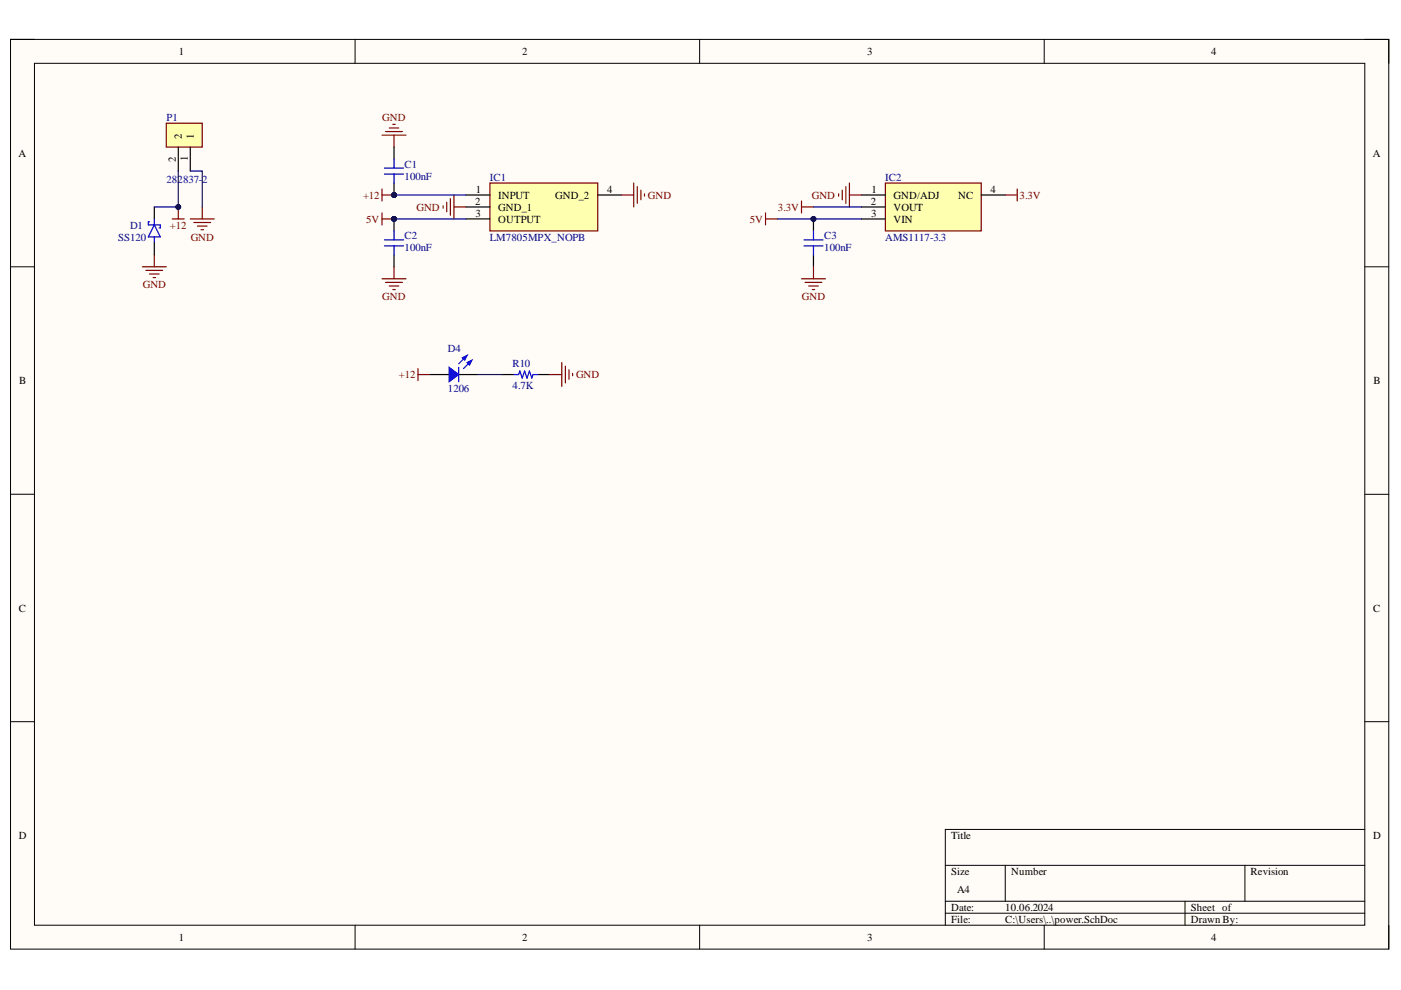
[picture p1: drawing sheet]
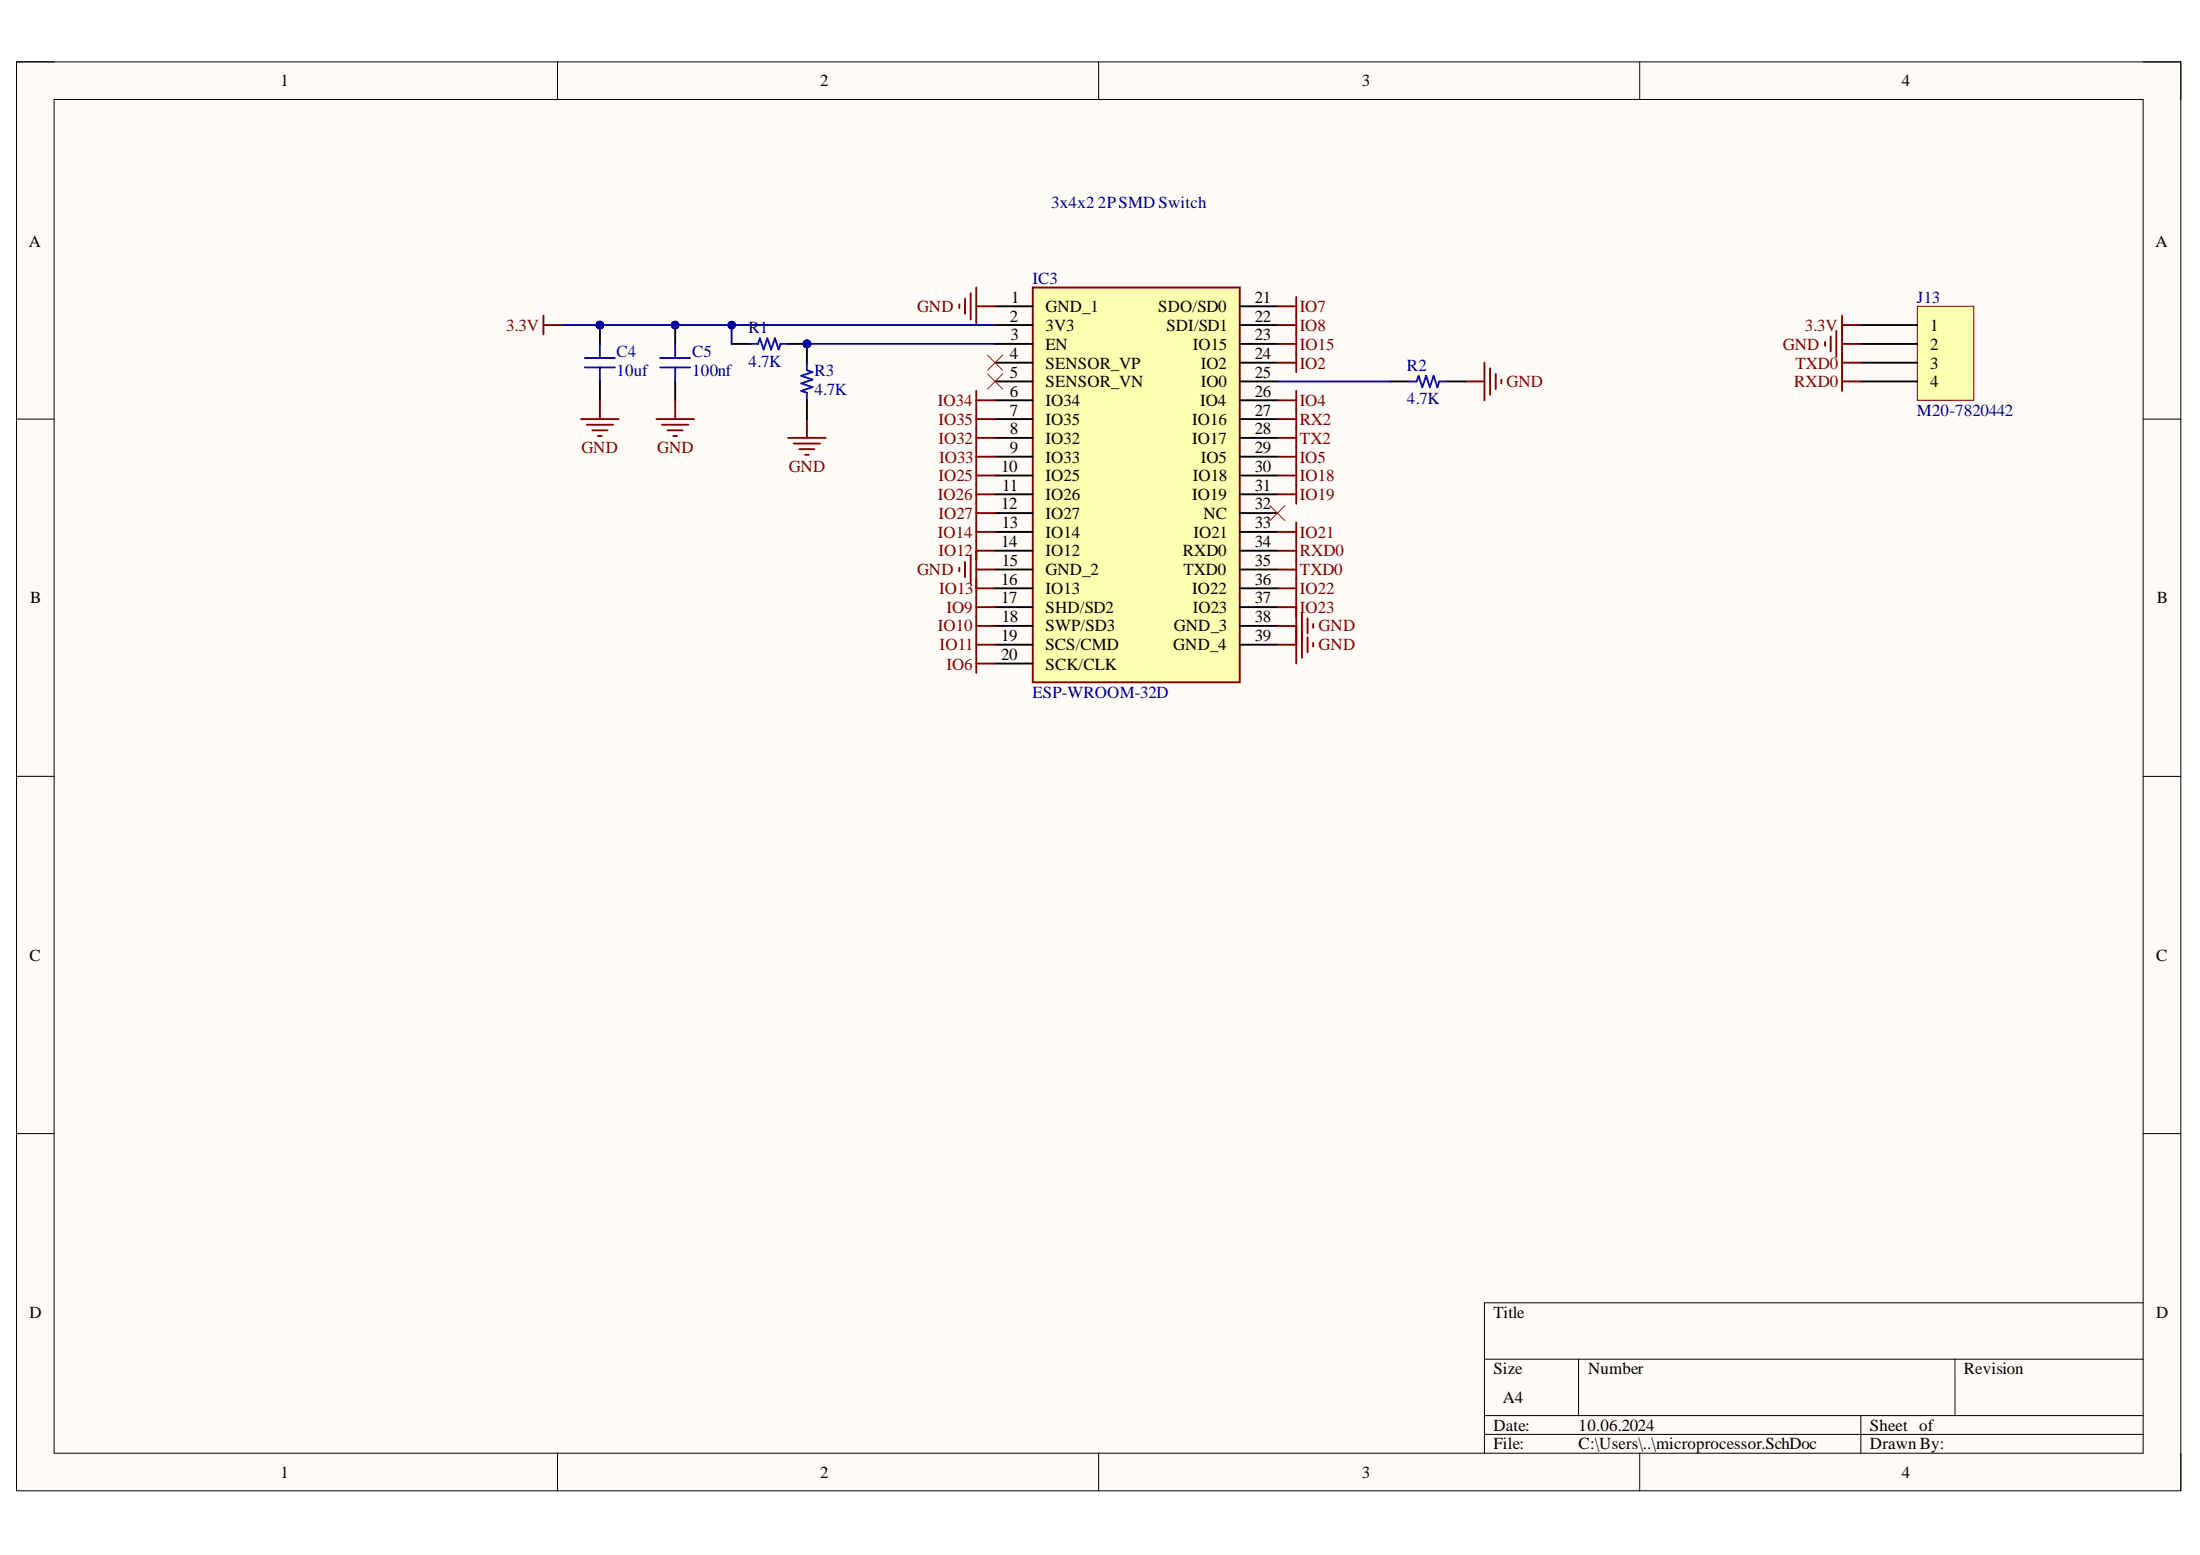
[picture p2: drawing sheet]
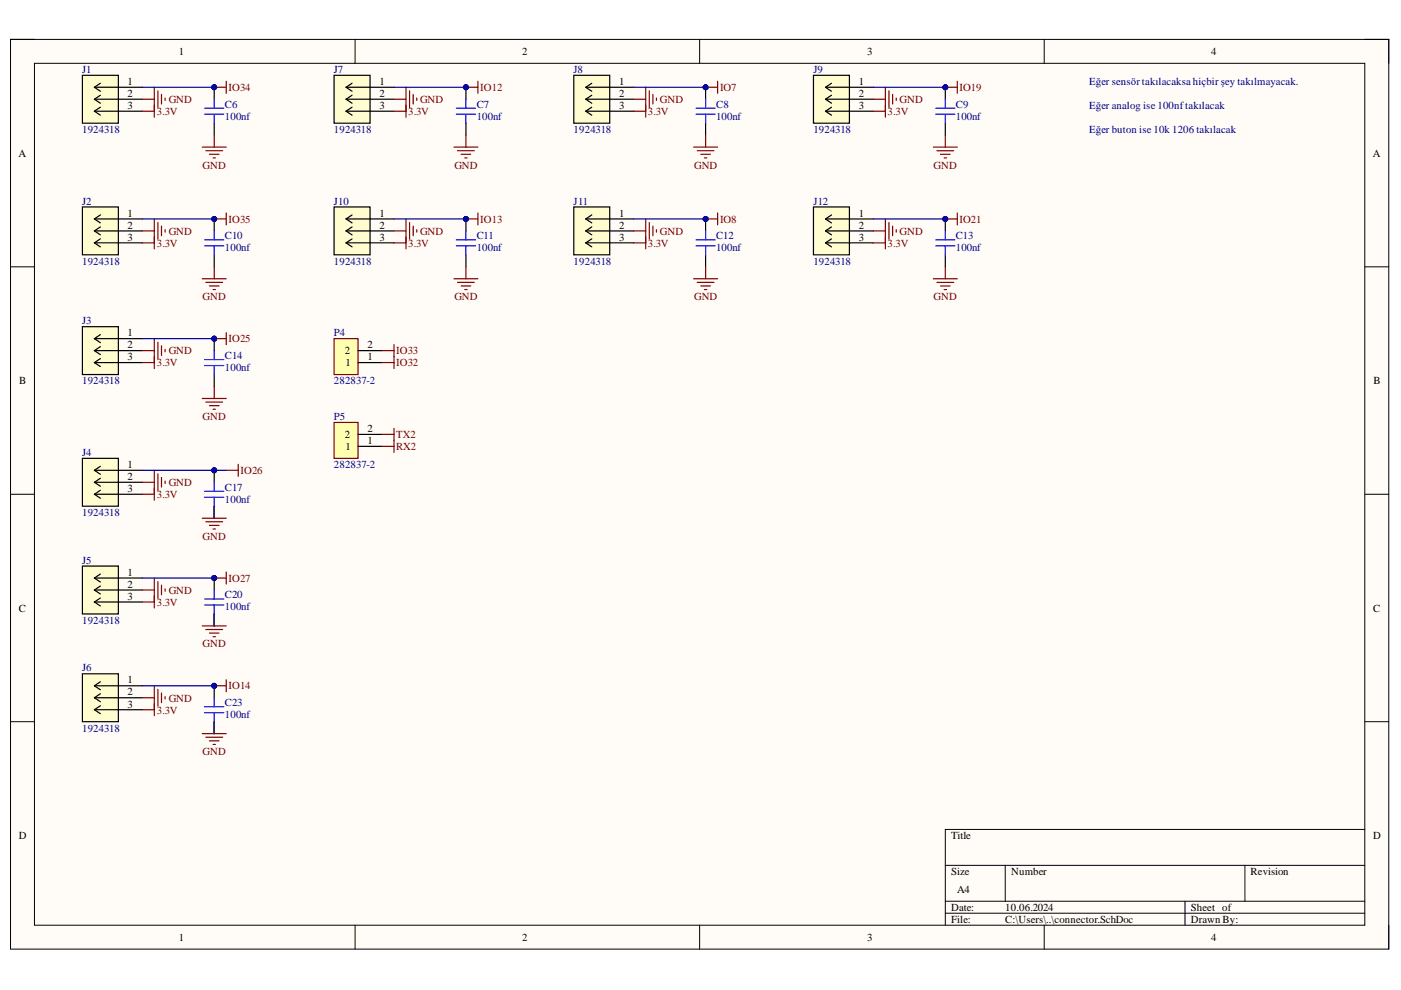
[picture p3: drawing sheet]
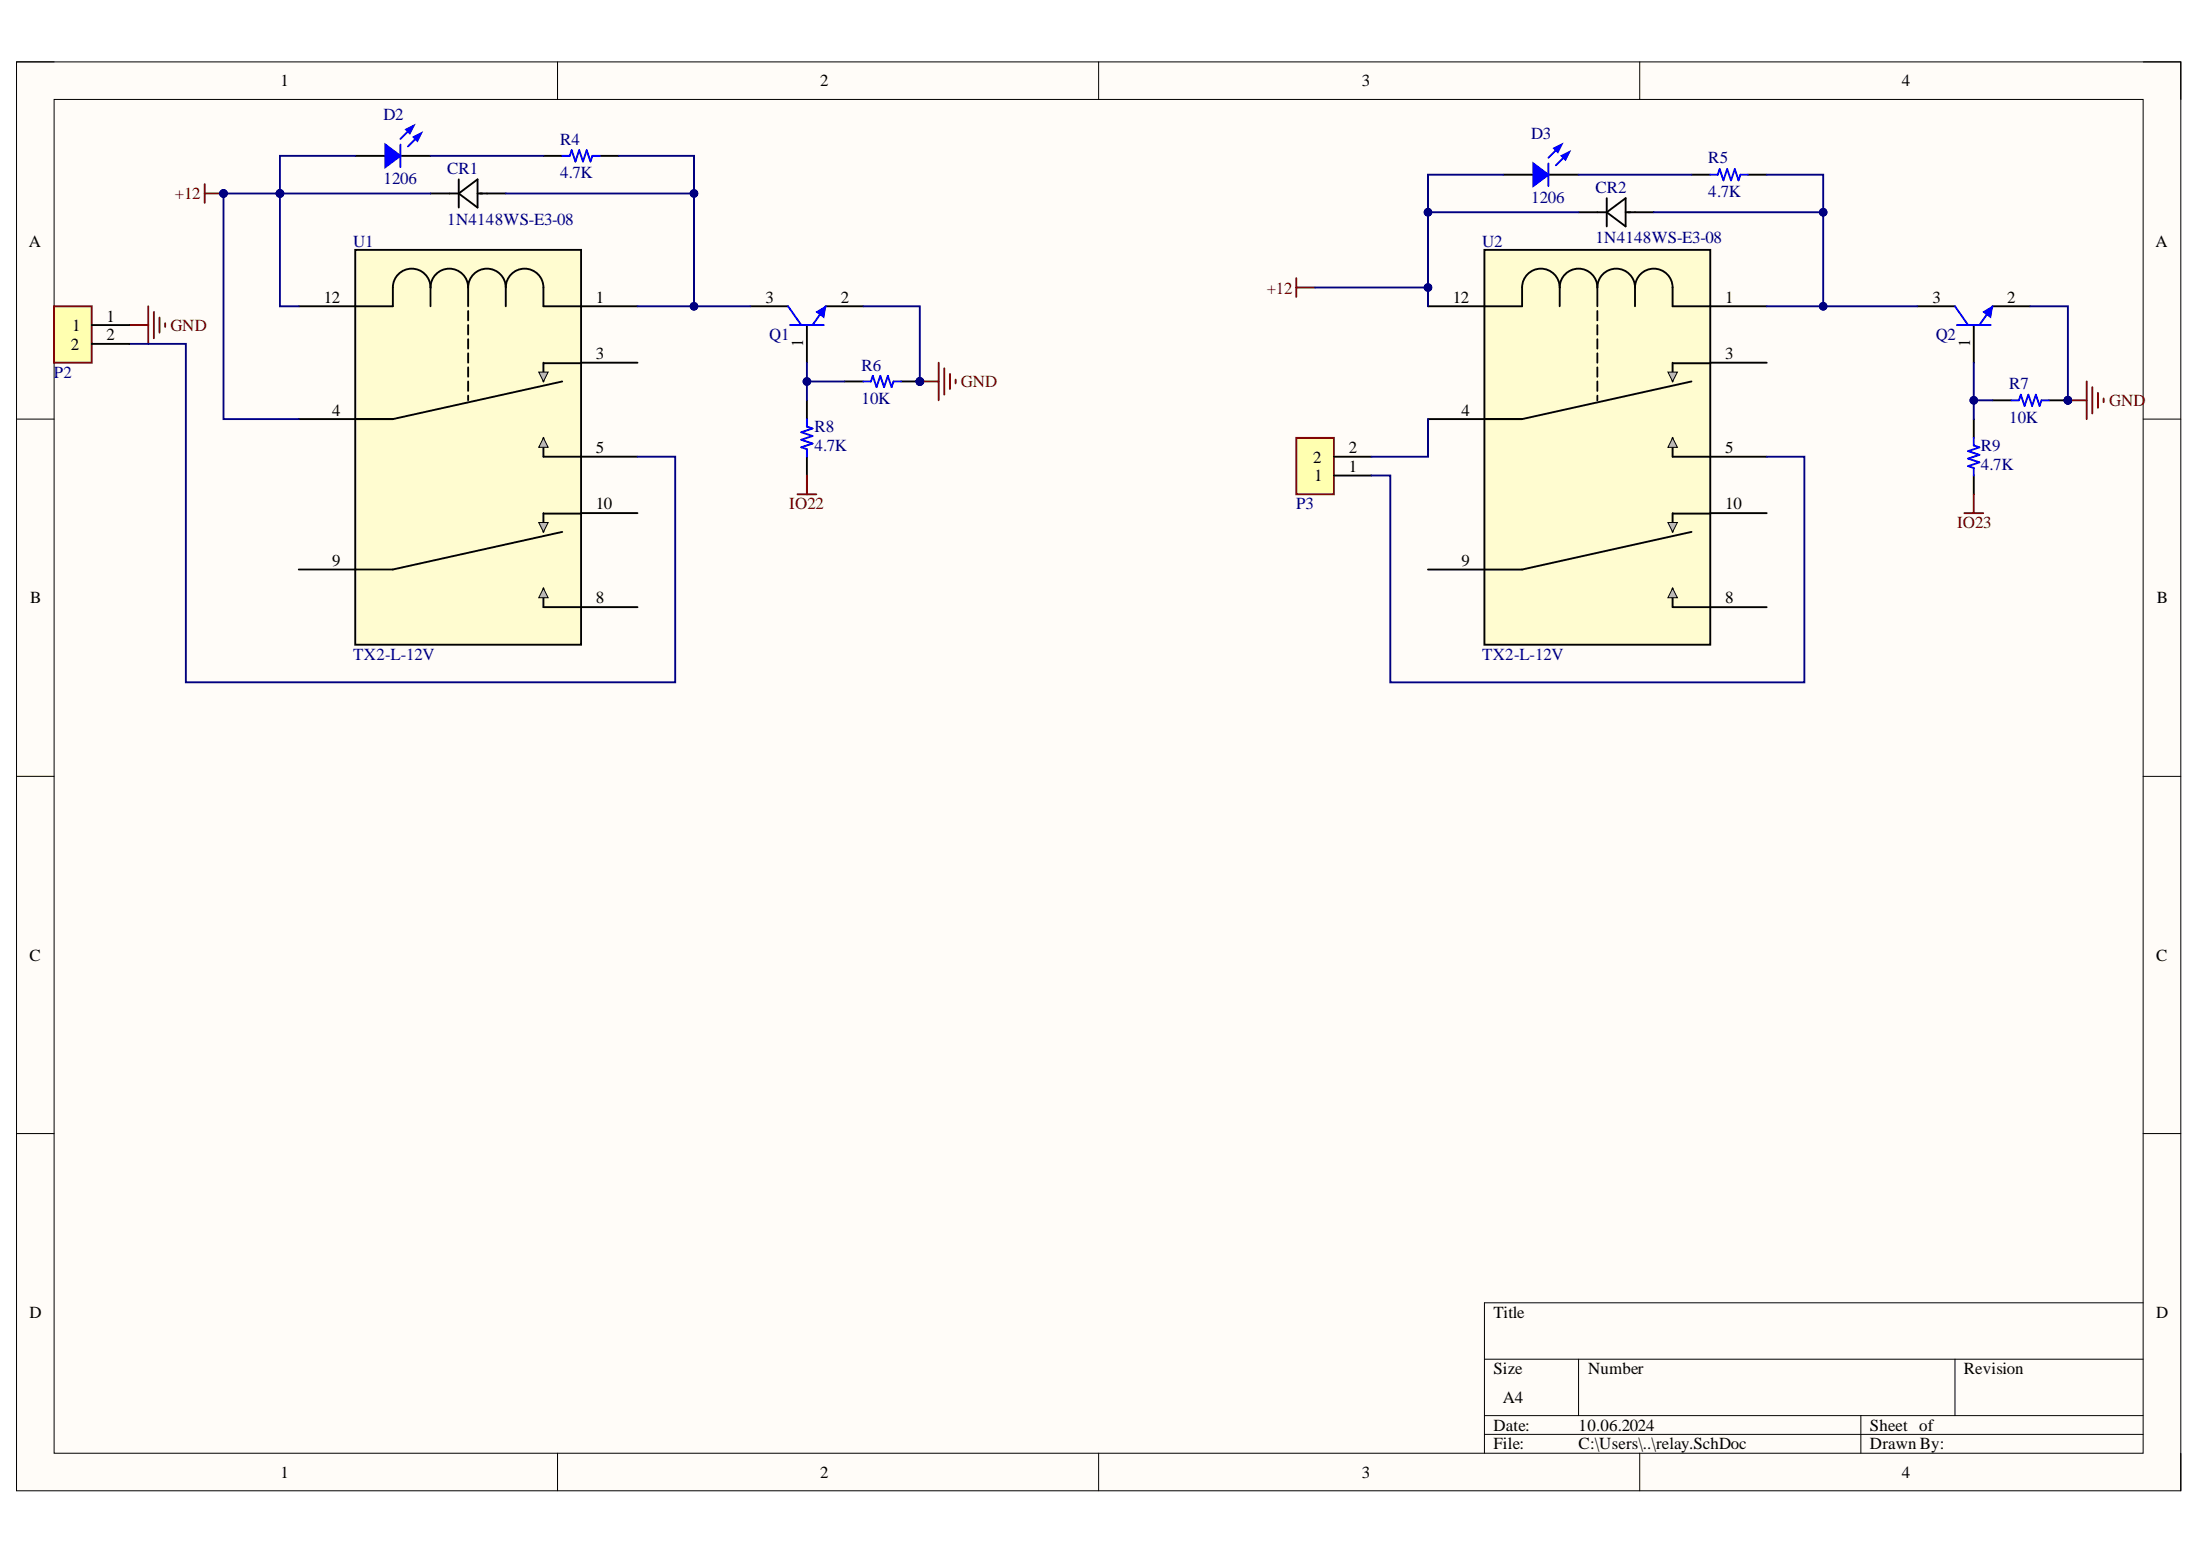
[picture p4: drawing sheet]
# Altium project Horror_esp32.PrjPcb
4 sheets, 58 parts. Net scope: global (net labels, ports and power ports of the same name join across sheets).
Board file: PCB1.PcbDoc
Sheets:
  power.SchDoc
  microprocessor.SchDoc
  connector.SchDoc
  relay.SchDoc

## Sheet power.SchDoc
size A4; SheetNumber: 1; SheetTotal: 4

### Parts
C1  100nF  [CAP 1206_3216 - 0.8MM]
C2  100nF  [CAP 1206_3216 - 0.8MM]
C3  100nF  [CAP 1206_3216 - 0.8MM]
D1  SS120  [DIOM4325X250N]
D4  1206  [LED 1206_3216 YELLOW]
IC1  LM7805MPX_NOPB  [SOT230P700X180-4N]
IC2  AMS1117-3.3  [SOT229P700X180-4N]
P1  282837-2  [TE_282837-2]
R10  4.7K  [RES 1206_3216]

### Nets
3.3V: IC2.2(VOUT) IC2.4(NC)
5V: C2.2 C3.2 IC1.3(OUTPUT) IC2.3(VIN)
+12: C1.1 D1.C(K) D4.1 IC1.1(INPUT) P1.2
GND: C1.2 C2.1 C3.1 D1.A IC1.2(GND_1) IC1.4(GND_2) IC2.1(GND/ADJ) P1.1 R10.1
NetD4_2: D4.2 R10.2

## Sheet microprocessor.SchDoc
size A4; SheetNumber: 2; SheetTotal: 4

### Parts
C4  10uf  [CAP 1206_3216 - 0.8MM]
C5  100nf  [CAP 1206_3216 - 0.8MM]
IC3  ESP-WROOM-32D  [ESPWROOM32D]
J13  M20-7820442  [HARWIN M20-7820445]
R1  4.7K  [RES 1206_3216]
R2  4.7K  [RES 1206_3216]
R3  4.7K  [RES 1206_3216]

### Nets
3.3V: C4.2 C5.2 IC3.2(3V3) J13.1 R1.2
GND: C4.1 C5.1 IC3.1(GND_1) IC3.15(GND_2) IC3.38(GND_3) IC3.39(GND_4) J13.2 R2.1 R3.2
IO2: IC3.24(IO2)
IO4: IC3.26(IO4)
IO5: IC3.29(IO5)
IO6: IC3.20(SCK/CLK)
IO7: IC3.21(SDO/SD0)
IO8: IC3.22(SDI/SD1)
IO9: IC3.17(SHD/SD2)
IO10: IC3.18(SWP/SD3)
IO11: IC3.19(SCS/CMD)
IO12: IC3.14(IO12)
IO13: IC3.16(IO13)
IO14: IC3.13(IO14)
IO15: IC3.23(IO15)
IO18: IC3.30(IO18)
IO19: IC3.31(IO19)
IO21: IC3.33(IO21)
IO22: IC3.36(IO22)
IO23: IC3.37(IO23)
IO25: IC3.10(IO25)
IO26: IC3.11(IO26)
IO27: IC3.12(IO27)
IO32: IC3.8(IO32)
IO33: IC3.9(IO33)
IO34: IC3.6(IO34)
IO35: IC3.7(IO35)
RX2: IC3.27(IO16)
RXD0: IC3.34(RXD0) J13.4
TX2: IC3.28(IO17)
TXD0: IC3.35(TXD0) J13.3
NetIC3_3: IC3.3(EN) R1.1 R3.1
NetIC3_25: IC3.25(IO0) R2.2

Not connected (* = marked no-connect by the designer): IC3 4(SENSOR_VP)* 5(SENSOR_VN)* 32(NC)*

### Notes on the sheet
- 3x4x2 2P SMD Switch

## Sheet connector.SchDoc
size A4; SheetNumber: 3; SheetTotal: 4

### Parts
C6  100nf  [CAP 1206_3216 - 0.8MM]
C7  100nf  [CAP 1206_3216 - 0.8MM]
C8  100nf  [CAP 1206_3216 - 0.8MM]
C9  100nf  [CAP 1206_3216 - 0.8MM]
C10  100nf  [CAP 1206_3216 - 0.8MM]
C11  100nf  [CAP 1206_3216 - 0.8MM]
C12  100nf  [CAP 1206_3216 - 0.8MM]
C13  100nf  [CAP 1206_3216 - 0.8MM]
C14  100nf  [CAP 1206_3216 - 0.8MM]
C17  100nf  [CAP 1206_3216 - 0.8MM]
C20  100nf  [CAP 1206_3216 - 0.8MM]
C23  100nf  [CAP 1206_3216 - 0.8MM]
J1  1924318  [CONN_1924318]
J2  1924318  [CONN_1924318]
J3  1924318  [CONN_1924318]
J4  1924318  [CONN_1924318]
J5  1924318  [CONN_1924318]
J6  1924318  [CONN_1924318]
J7  1924318  [CONN_1924318]
J8  1924318  [CONN_1924318]
J9  1924318  [CONN_1924318]
J10  1924318  [CONN_1924318]
J11  1924318  [CONN_1924318]
J12  1924318  [CONN_1924318]
P4  282837-2  [TE_282837-2]
P5  282837-2  [TE_282837-2]

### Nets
3.3V: J1.3 J2.3 J3.3 J4.3 J5.3 J6.3 J7.3 J8.3 J9.3 J10.3 J11.3 J12.3
GND: C6.1 C7.1 C8.1 C9.1 C10.1 C11.1 C12.1 C13.1 C14.1 C17.1 C20.1 C23.1 J1.2 J2.2 J3.2 J4.2 J5.2 J6.2 J7.2 J8.2 J9.2 J10.2 J11.2 J12.2
IO7: C8.2 J8.1
IO8: C12.2 J11.1
IO12: C7.2 J7.1
IO13: C11.2 J10.1
IO14: C23.2 J6.1
IO19: C9.2 J9.1
IO21: C13.2 J12.1
IO25: C14.2 J3.1
IO26: C17.2 J4.1
IO27: C20.2 J5.1
IO32: P4.1
IO33: P4.2
IO34: C6.2 J1.1
IO35: C10.2 J2.1
RX2: P5.1
TX2: P5.2

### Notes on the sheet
- Eğer sensör takılacaksa hiçbir şey takılmayacak.
- Eğer analog ise 100nf takılacak
- Eğer buton ise 10k 1206 takılacak

## Sheet relay.SchDoc
size A4; SheetNumber: 4; SheetTotal: 4

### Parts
CR1  1N4148WS-E3-08  [CR_WS-E3-08_VIS]
CR2  1N4148WS-E3-08  [CR_WS-E3-08_VIS]
D2  1206  [LED 1206_3216 YELLOW]
D3  1206  [LED 1206_3216 YELLOW]
P2  282837-2  [TE_282837-2]  (value not drawn)
P3  282837-2  [TE_282837-2]  (value not drawn)
Q1  BC817-25,215  [NEXPERIA SOT-23-3]  (value not drawn)
Q2  BC817-25,215  [NEXPERIA SOT-23-3]  (value not drawn)
R4  4.7K  [RES 1206_3216]
R5  4.7K  [RES 1206_3216]
R6  10K  [RES 1206_3216]
R7  10K  [RES 1206_3216]
R8  4.7K  [RES 1206_3216]
R9  4.7K  [RES 1206_3216]
U1  TX2-L-12V  [RELAY_TX2_PAN]
U2  TX2-L-12V  [RELAY_TX2_PAN]

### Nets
+12: CR1.1 CR2.1 D2.1 D3.1 U1.4 U1.12 U2.12
GND: P2.1 Q1.2(E) Q2.2(E) R6.2 R7.2
IO22: R8.1
IO23: R9.1
NetCR1_2: CR1.2 Q1.3(C) R4.1 U1.1
NetCR2_2: CR2.2 Q2.3(C) R5.1 U2.1
NetD2_2: D2.2 R4.2
NetD3_2: D3.2 R5.2
NetP2_2: P2.2 U1.5
NetP3_1: P3.1 U2.5
NetP3_2: P3.2 U2.4
NetQ1_1: Q1.1(B) R6.1 R8.2
NetQ2_1: Q2.1(B) R7.1 R9.2

Not connected (* = marked no-connect by the designer): U1 3(5) 8(3) 9(6) 10(8); U2 3(5) 8(3) 9(6) 10(8)

## Nets that join several sheets
3.3V: power (IC2.2 IC2.4), microprocessor (5 pins), connector (12 pins)
+12: power (5 pins), relay (7 pins)
GND: power (9 pins), microprocessor (9 pins), connector (24 pins), relay (5 pins)
IO7: microprocessor (IC3.21), connector (C8.2 J8.1)
IO8: microprocessor (IC3.22), connector (C12.2 J11.1)
IO12: microprocessor (IC3.14), connector (C7.2 J7.1)
IO13: microprocessor (IC3.16), connector (C11.2 J10.1)
IO14: microprocessor (IC3.13), connector (C23.2 J6.1)
IO19: microprocessor (IC3.31), connector (C9.2 J9.1)
IO21: microprocessor (IC3.33), connector (C13.2 J12.1)
IO22: microprocessor (IC3.36), relay (R8.1)
IO23: microprocessor (IC3.37), relay (R9.1)
IO25: microprocessor (IC3.10), connector (C14.2 J3.1)
IO26: microprocessor (IC3.11), connector (C17.2 J4.1)
IO27: microprocessor (IC3.12), connector (C20.2 J5.1)
IO32: microprocessor (IC3.8), connector (P4.1)
IO33: microprocessor (IC3.9), connector (P4.2)
IO34: microprocessor (IC3.6), connector (C6.2 J1.1)
IO35: microprocessor (IC3.7), connector (C10.2 J2.1)
RX2: microprocessor (IC3.27), connector (P5.1)
TX2: microprocessor (IC3.28), connector (P5.2)
